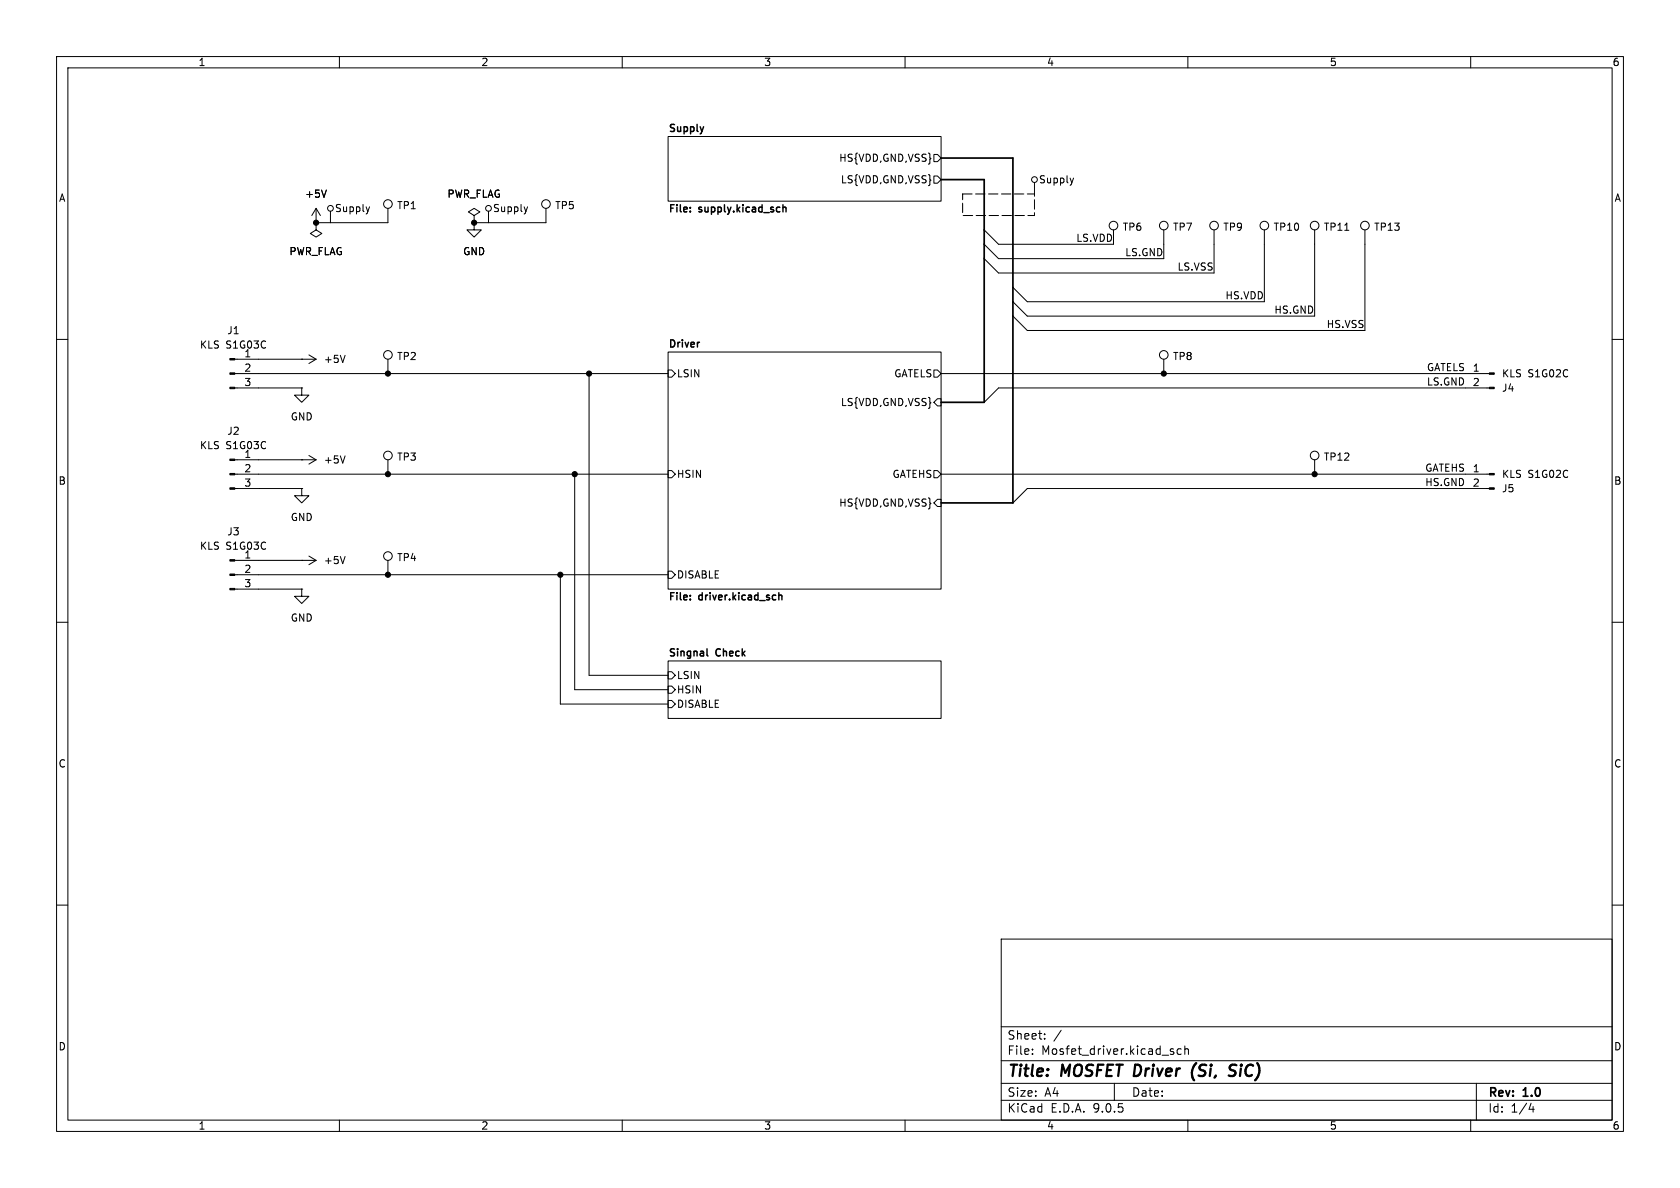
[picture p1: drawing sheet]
<svg xmlns="http://www.w3.org/2000/svg" width="297mm" height="210mm" viewBox="0 0 297 210" stroke-linecap="round" stroke-linejoin="round" font-family="sans-serif">
<g fill="none" stroke="#000" stroke-width=".18">
<path d="M10 10h277v190h-277zM12 12h273v186h-273zM60 10v2M110 10v2M160 10v2M210 10v2M260 10v2M55.9 39.4h.1M55.9 39.4v1.2l1 .7-1 .6-1-.6 1-.7M55.9 36.8l-.8 1.3M55.9 36.8l.7 1.3M55.9 36.8v2.6"/>
<path d="M57.7 33.6l-.4 1.3M58.4 37.3v2.1M65.3 36.6l-.3 .8M68.6 36.8v2.6h-12.7M83.8 38.1l1-.6-1-.7-1 .7 1 .6v1.3M83.8 39.4h.1M83.8 39.4v1.2h1.3l-1.3 1.3-1.3-1.3h1.3M86.4 37.3v2.1M93.3 36.6l-.3 .8M96.5 36.8v2.6h-12.7M118.1 24.1h48.3v11.5h-48.3zM165.1 27.3h.6l.7 .6-.7 .7h-.6z"/>
<path d="M165.1 31.1h.6l.7 .7-.7 .6h-.6zM182.9 32.3v2M189.8 31.5l-.3 .8M174 40.6l2.5 2.6h20.3v-2.6M205.7 40.6v5.1h-29.2l-2.5-2.5M214.6 40.6v7.7h-38.1l-2.5-2.6M223.5 40.6v12.7h-41.9l-2.5-2.5M232.4 40.6v15.3h-50.8l-2.5-2.6M237.7 40.7h.8M241.3 40.6v17.8h-59.7l-2.5-2.5M10 60h2M41.5 66h76.6"/>
<path d="M41.5 68.6h11.8M41.5 63.5h14.4M53.3 63.5h.1M53.3 68.6v1.3h1.3l-1.3 1.2-1.2-1.2h1.2M53.3 68.6h.1M54.6 62.7l1.3 .8M55.9 63.5l-1.3 .8M61 62.8l-.4 1.3M68.6 63.5v2.5M104.1 66v53.4h14M118.1 62.2h48.3v41.9h-48.3zM118.1 65.4h.6l.7 .6-.7 .7h-.6z"/>
<path d="M165.1 65.4h.6l.7 .6-.7 .7h-.6zM165.7 70.5h.7v1.3h-.7l-.6-.7zM166.4 66h96.9M205.7 63.5v2.5M263.3 68.6h-86.8l-2.5 2.5M285 60h2M41.5 81.3h14.4M41.5 99.1h14.4M41.5 83.8h76.6M41.5 86.4h11.8M53.3 81.3h.1M53.3 99.1h.1"/>
<path d="M53.3 86.4v1.2h1.3l-1.3 1.3-1.2-1.3h1.2M53.3 86.4h.1M54.6 80.5l1.3 .8M54.6 98.3l1.3 .8M55.9 81.3l-1.3 .7M55.9 99.1l-1.3 .7M61 80.6l-.4 1.3M61 98.4l-.4 1.2M68.6 81.3v2.5M68.6 99.1v2.5M101.6 83.8v38.1h16.5M118.1 83.2h.6l.7 .6-.7 .7h-.6z"/>
<path d="M165.1 83.2h.6l.7 .6-.7 .7h-.6zM165.7 88.3h.7v1.2h-.7l-.6-.6zM166.4 83.8h96.9M232.4 81.3v2.5M263.3 86.4h-81.7l-2.5 2.5M10 110h2M41.5 101.6h76.6M41.5 104.1h11.8M53.3 104.1v1.3h1.3l-1.3 1.3-1.2-1.3h1.2M53.3 104.1h.1M99.1 101.6v22.9h19M118.1 116.8h48.3v10.2h-48.3z"/>
<path d="M118.1 101h.6l.7 .6-.7 .6h-.6zM118.1 118.7h.6l.7 .7-.7 .6h-.6zM285 110h2M118.1 123.8h.6l.7 .7-.7 .6h-.6zM118.1 121.3h.6l.7 .6-.7 .7h-.6zM10 160h2M177 166h108v32h-108zM285 160h2M60 198v2M110 198v2M160 198v2M177 194.5h108"/>
<path d="M177 191.5h108M177 187.5h108M177 181.5h108M182.5 186.3v.1M182.5 185.5v.1M184.7 183.6v.1M184.7 182.8v.1M187.6 182.1l-1.3 2M197 191.5v3M207.1 185.9l.4 .1v.2l-.2 .2h-.3M207.1 185.4l.4 .1M208.8 185.5l-.4-.1-.3 .3v.4l.1 .2h.6"/>
<path d="M209.5 185.5l.2-.1 .3 .1 .1 .9M209.5 184.9v1.5M210 198v2M260 198v2M261 191.5v6.5M270.7 195l-.4 1.1h.9M271 195.6v1"/>
<circle cx="58.4" cy="36.8" r=".51"/>
<circle cx="68.6" cy="36.1" r=".76"/>
<circle cx="86.4" cy="36.8" r=".51"/>
<circle cx="96.5" cy="36.1" r=".76"/>
<circle cx="182.9" cy="31.8" r=".51"/>
<circle cx="196.8" cy="39.9" r=".76"/>
<circle cx="205.7" cy="39.9" r=".76"/>
<circle cx="214.6" cy="39.9" r=".76"/>
<circle cx="223.5" cy="39.9" r=".76"/>
<circle cx="232.4" cy="39.9" r=".76"/>
<circle cx="241.3" cy="39.9" r=".76"/>
<circle cx="68.6" cy="62.7" r=".76"/>
<circle cx="205.7" cy="62.7" r=".76"/>
<circle cx="68.6" cy="98.3" r=".76"/>
<circle cx="68.6" cy="80.5" r=".76"/>
<circle cx="232.4" cy="80.5" r=".76"/>
</g>
<path d="M211.5 187.9a2.35 2.35 0 0 0-.4 3.1M217.5 189l.6 .3a.49 .49 0 0 1 .3 .5 .49 .49 0 0 1-.4 .4h-.5M218.6 188.3a.85 .85 0 0 0-1.1 .1l-.1 .2" fill="none" stroke="#000" stroke-width=".4"/>
<g fill="none" stroke="#000" stroke-width=".25">
<path d="M119.2 36.2h-.6v1.3M119.7 36.2v.1M120.3 36.2v1.1M128.1 36.2v1.1M130.3 36.2v1.3M131.3 36.2v.1M134.7 36.2v1.3M138.4 36.2v1.3M138.8 36.6l.2 .2v.7M119.2 104.8h-.6v1.2M119.7 104.8v.1M120.3 104.8v1.1"/>
<path d="M124.1 104.8v1.2M125 115.8l.2 .2M125.5 104.8v.1M129.6 104.8v1.2M130.6 104.8v.1M134 104.8v1.2M137.7 104.8v1.2M138.1 105.2l.1 .2v.6"/>
</g>
<g fill="#000" stroke="#000" stroke-width=".18">
<path d="M40.6 63.4h.9v.2h-.9zM40.6 65.9h.9v.3h-.9zM40.6 68.5h.9v.2h-.9zM263.3 65.9h.9v.3h-.9zM263.3 68.5h.9v.2h-.9zM40.6 98.9h.9v.3h-.9zM40.6 81.2h.9v.2h-.9zM40.6 83.7h.9v.2h-.9zM40.6 86.2h.9v.3h-.9zM263.3 83.7h.9v.2h-.9zM263.3 86.2h.9v.3h-.9zM40.6 101.5h.9v.2h-.9z"/>
<path d="M40.6 104h.9v.3h-.9z"/>
<circle cx="55.9" cy="39.4" r=".46"/>
<circle cx="83.8" cy="39.4" r=".46"/>
<circle cx="68.6" cy="66" r=".46"/>
<circle cx="104.1" cy="66" r=".46"/>
<circle cx="205.7" cy="66" r=".46"/>
<circle cx="68.6" cy="83.8" r=".46"/>
<circle cx="101.6" cy="83.8" r=".46"/>
<circle cx="232.4" cy="83.8" r=".46"/>
<circle cx="68.6" cy="101.6" r=".46"/>
<circle cx="99.1" cy="101.6" r=".46"/>
</g>
<path d="M170.2 34.3h12.7v3.8h-12.7v-3.8" fill="none" stroke="#000" stroke-width=".18" stroke-dasharray="1.7 .6"/>
<path d="M166.4 27.9h12.7v61h-12.7M166.4 31.8h7.6v39.3h-7.6" fill="none" stroke="#000" stroke-width=".3"/>
<g font-size="2.8">
<text x="178" y="190.9">Title:</text>
<text x="187.7" y="190.9">MOSFET Driver</text>
<text x="212.3" y="190.9">(Si,</text>
<text x="219.8" y="190.9">SiC)</text>
</g>
<g font-size="2.1">
<text x="178" y="184">Sheet:</text>
<text x="178" y="186.7">File:</text>
<text x="184.1" y="186.7">Mosfet_driver.kicad_sch</text>
<text x="178" y="196.9">KiCad</text>
<text x="178" y="194.1">Size:</text>
<text x="184.7" y="194.1">A4</text>
<text x="185.7" y="196.9">E.D.A.</text>
<text x="193.3" y="196.9">9.0.5</text>
<text x="200" y="194.1">Date:</text>
<text x="263" y="194.3">Rev:</text>
<text x="263" y="196.9">Id:</text>
<text x="267.1" y="196.9">1/4</text>
<text x="269.4" y="194.3">1.0</text>
</g>
<g font-size="1.8">
<text x="35" y="11.9">1</text>
<text x="85" y="11.9">2</text>
<text x="135" y="11.9">3</text>
<text x="185" y="11.9">4</text>
<text x="235" y="11.9">5</text>
<text x="285" y="11.9">6</text>
<text x="118.1" y="23.4">Supply</text>
<text x="148.3" y="28.8">HS{VDD,GND,VSS}</text>
<text x="10.3" y="35.9">A</text>
<text x="53.8" y="35.2">+5V</text>
<text x="79" y="35.2">PWR_FLAG</text>
<text x="148.6" y="32.6">LS{VDD,GND,VSS}</text>
<text x="183.6" y="32.6">Supply</text>
<text x="285.3" y="35.9">A</text>
<text x="59.1" y="37.7">Supply</text>
<text x="70.1" y="37.2">TP1</text>
<text x="87.1" y="37.7">Supply</text>
<text x="98.1" y="37.2">TP5</text>
<text x="118.1" y="38.2">File:</text>
<text x="123.6" y="38.2">supply.kicad_sch</text>
<text x="198.4" y="41">TP6</text>
<text x="207.3" y="41">TP7</text>
<text x="216.2" y="41">TP9</text>
<text x="225.1" y="41">TP10</text>
<text x="233.9" y="41">TP11</text>
<text x="242.8" y="41">TP13</text>
<text x="51.1" y="45.3">PWR_FLAG</text>
<text x="81.8" y="45.3">GND</text>
<text x="190.2" y="42.8">LS.VDD</text>
<text x="198.8" y="45.4">LS.GND</text>
<text x="208.1" y="47.9">LS.VSS</text>
<text x="216.5" y="53">HS.VDD</text>
<text x="40.1" y="59.3">J1</text>
<text x="225.2" y="55.5">HS.GND</text>
<text x="234.4" y="58.1">HS.VSS</text>
<text x="35.2" y="61.8">KLS</text>
<text x="39.9" y="61.8">S1G03C</text>
<text x="43.1" y="63.2">1</text>
<text x="43.1" y="65.8">2</text>
<text x="57.2" y="64.4">+5V</text>
<text x="70.1" y="63.9">TP2</text>
<text x="118.1" y="61.5">Driver</text>
<text x="207.3" y="63.9">TP8</text>
<text x="252.2" y="65.7">GATELS 1</text>
<text x="43.1" y="68.3">3</text>
<text x="119.6" y="66.9">LSIN</text>
<text x="148.6" y="72">LS{VDD,GND,VSS}</text>
<text x="158" y="66.9">GATELS</text>
<text x="252.2" y="68.2">LS.GND</text>
<text x="260.3" y="68.3">2</text>
<text x="265.4" y="69.4">J4</text>
<text x="265.4" y="66.9">KLS</text>
<text x="270.1" y="66.9">S1G02C</text>
<text x="40.1" y="77.1">J2</text>
<text x="51.3" y="74.5">GND</text>
<text x="35.2" y="79.6">KLS</text>
<text x="39.9" y="79.6">S1G03C</text>
<text x="43.1" y="81">1</text>
<text x="43.1" y="83.6">2</text>
<text x="57.2" y="82.1">+5V</text>
<text x="70.1" y="81.6">TP3</text>
<text x="233.9" y="81.6">TP12</text>
<text x="251.9" y="83.5">GATEHS 1</text>
<text x="10.3" y="85.9">B</text>
<text x="43.1" y="86.1">3</text>
<text x="119.6" y="84.7">HSIN</text>
<text x="148.3" y="89.8">HS{VDD,GND,VSS}</text>
<text x="157.7" y="84.7">GATEHS</text>
<text x="251.9" y="86">HS.GND</text>
<text x="260.3" y="86.1">2</text>
<text x="265.4" y="87.2">J5</text>
<text x="265.4" y="84.7">KLS</text>
<text x="270.1" y="84.7">S1G02C</text>
<text x="285.3" y="85.9">B</text>
<text x="40.1" y="94.8">J3</text>
<text x="51.3" y="92.3">GND</text>
<text x="35.2" y="97.4">KLS</text>
<text x="39.9" y="97.4">S1G03C</text>
<text x="43.1" y="98.8">1</text>
<text x="43.1" y="101.3">2</text>
<text x="57.2" y="99.9">+5V</text>
<text x="70.1" y="99.4">TP4</text>
<text x="43.1" y="103.9">3</text>
<text x="118.1" y="106.8">File:</text>
<text x="119.6" y="102.5">DISABLE</text>
<text x="123.6" y="106.8">driver.kicad_sch</text>
<text x="51.3" y="110.1">GND</text>
<text x="118.1" y="116.1">Singnal</text>
<text x="126.7" y="116.1">Check</text>
<text x="119.6" y="125.3">DISABLE</text>
<text x="119.6" y="122.8">HSIN</text>
<text x="119.6" y="120.2">LSIN</text>
<text x="10.3" y="135.9">C</text>
<text x="285.3" y="135.9">C</text>
<text x="10.3" y="185.9">D</text>
<text x="285.3" y="185.9">D</text>
<text x="35" y="199.9">1</text>
<text x="85" y="199.9">2</text>
<text x="135" y="199.9">3</text>
<text x="185" y="199.9">4</text>
<text x="235" y="199.9">5</text>
<text x="285" y="199.9">6</text>
</g>
</svg>
